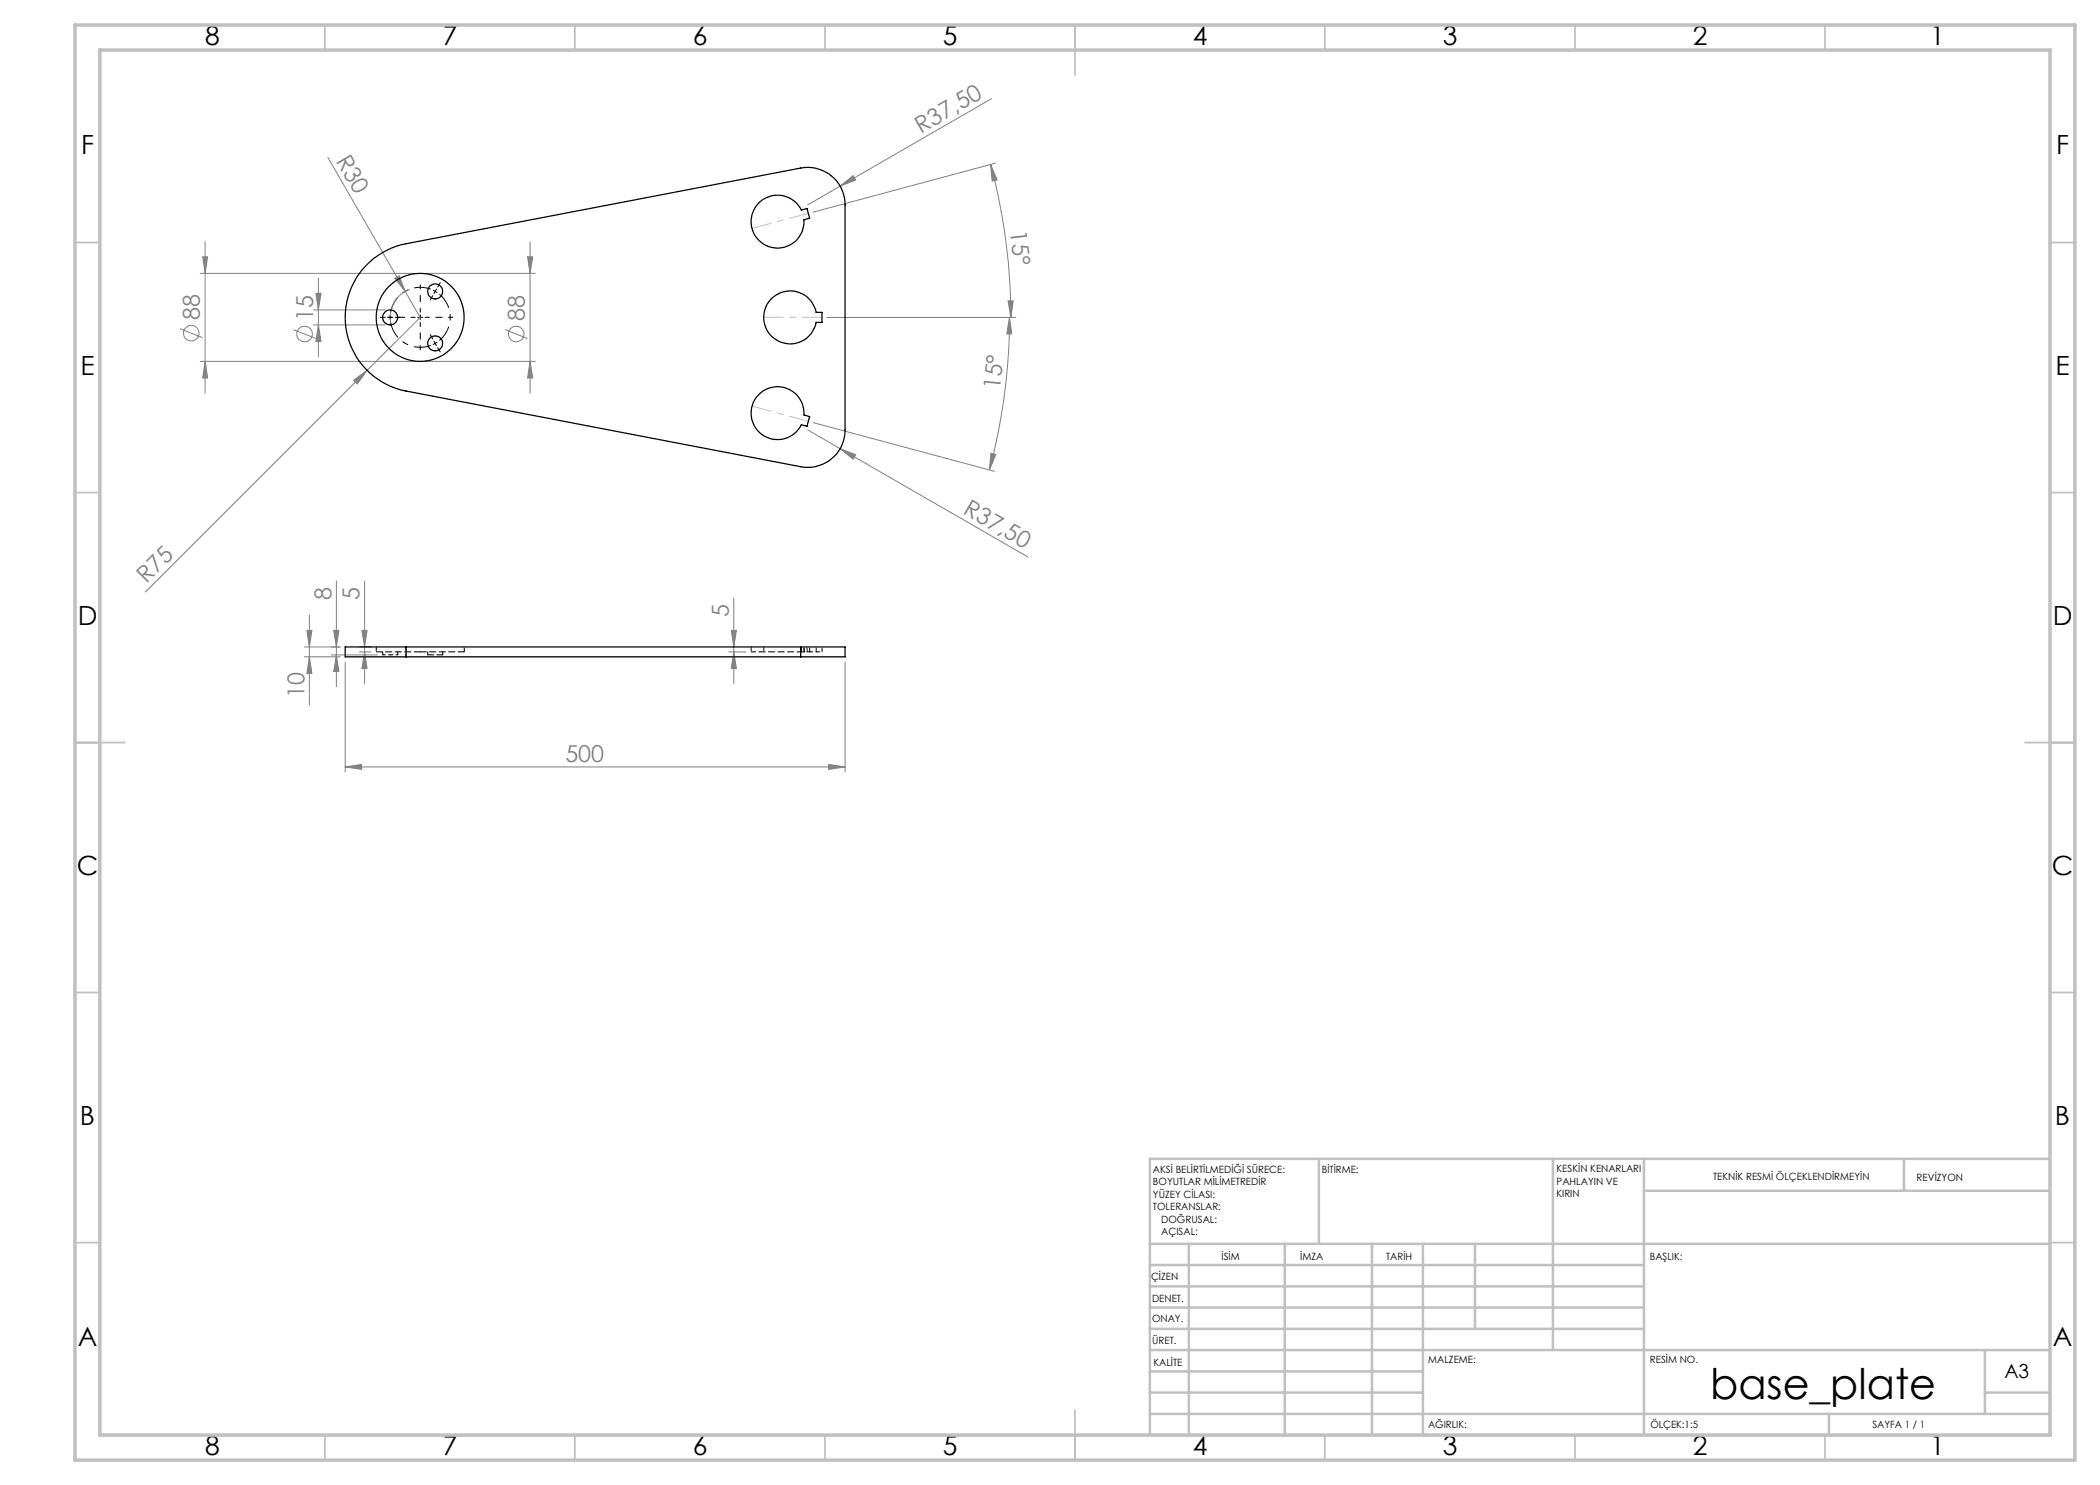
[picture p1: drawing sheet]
<svg xmlns="http://www.w3.org/2000/svg" width="420mm" height="297mm" viewBox="0 0 420 297" stroke-linecap="round" stroke-linejoin="round" font-family="sans-serif">
<g fill="none" stroke="#808080" stroke-width=".2">
<path d="M198.3 19.7l-30.3 17.5M65.6 31.5l18.4 32-54.9 54.9M168 37.2l2.6-2.1 .5 .9zM168 37.2l-6.5 3.8M198.1 32.9l1.3 3.1-1 .2zM198.1 32.9a117.4 117.4 0 0 1 4.1 30.6M199.1 32.6l-36.5 9.8M40 54.7h43M40.5 51.4h1l-.5 3.3zM41 48.3v30.3M63.2 58.7h1l-.5 3.3zM63.7 55.6v15.7"/>
<path d="M79 55.7l.8-.5 1.2 3.1zM81.9 57.9a6 6 0 0 0-3.8 6.6M85 54.7h22M105.5 51.4h1l-.5 3.3zM106 48.3v30.3M36 65.8l4.5 1.7M40 72.3h43M41 72.3l.5 3.3h-1zM58.7 65.9l4.4 1.8M62.7 62h14.3M62.7 65h14.3M63.7 65l.5 3.3h-1z"/>
<path d="M70.7 76.1l2.7-2-2 2.7zM85 72.3h22M101 65.9l4.5 1.8M106 72.3l.5 3.3h-1zM165.4 63.5h37.8M201.6 60.2h1l-.4 3.3zM201.9 63.5l.5 3.3h-1zM201.9 63.5a114.9 114.9 0 0 1-4 30.5M161.5 86l6.5 3.7M162.6 84.5l36.3 9.8M168 89.7l3.1 1.2-.5 .9zM168 89.7l37.6 21.7"/>
<path d="M198.2 90.7l1 .2-1.3 3.1zM67.3 116.2v21.1M72.9 116.2v20.5M146.8 119.6v17.1M60.9 129.4h7.1M60.9 131.4h7.1M61.4 126.1h1l-.5 3.3zM61.9 123v18M61.9 131.4l.5 3.3h-1zM66.3 131h9.2M66.7 126.1h1.1l-.5 3.3zM67.3 131l.5 3.3h-1.1z"/>
<path d="M69 132.4v22M71.9 129.4h2.3M71.9 130.4h2.3M72.4 126.1h1l-.5 3.3zM72.9 130.4l.5 3.3h-1zM145.8 130.4h3.4M146.3 126.1h1l-.5 3.3zM146.8 130.4l.5 3.3h-1zM169 132.4v22M69 153.4l3.3-.5v1zM69 153.4h100M165.7 152.9l3.3 .5-3.3 .5z"/>
<circle cx="38.2" cy="66.6" r="1.56"/>
<circle cx="60.9" cy="66.8" r="1.55"/>
<circle cx="103.3" cy="66.8" r="1.55"/>
</g>
<path d="M87 58.3l-.4-.3M87 58.3l.5 .2M78 63.5l.1 .5M78 63.5l.1-.5" fill="none" stroke="#000" stroke-width=".2" stroke-dasharray="15.2 1.3 1.3 1.3" stroke-linecap="butt"/>
<path d="M86.1 57.8a6 6 0 0 0-8 4.7M78.1 64.5a6 6 0 0 0 8 4.6M87.9 68.1a6 6 0 0 0 0-9.3" fill="none" stroke="#000" stroke-width=".2" stroke-dasharray="15.2 1.3 1.3 1.3" stroke-dashoffset="11.9" stroke-linecap="butt"/>
<path d="M86.8 68.3l.5 .8M87.5 68.4l-.9 .5" fill="none" stroke="#000" stroke-width=".2"/>
<g fill="none" stroke="#000" stroke-width=".2" stroke-dasharray="15.2 1.3 1.3 1.3">
<path d="M86.5 59.1l-.5 .9M87 58.3l.3-.5M87 58.3l-.2 .4M87.5 57.4l.5-.9M77 63.5h-1M78 63.5h-.5M78 63.5h.5M79 63.5h1M84 63.5v-.5M84 63.5h-.5M84 63.5v.5M84 63.5h.5"/>
<path d="M86.5 67.8l-.5-.9M87.5 69.5l.5 .9"/>
</g>
<path d="M83 63.5h-5.5M84 62.5v-5.5M84 64.5v5.5M85 63.5h5.5" fill="none" stroke="#000" stroke-width=".2" stroke-dasharray="15.2 1.3 1.3 1.3" stroke-dashoffset="14.4"/>
<path d="M161.7 42.7l-11.3 3M164.4 63.5h-11.6M161.7 84.3l-11.3-3.1" fill="none" stroke="#c0c0c0" stroke-width=".2" stroke-dasharray="15.2 1.3 1.3 1.3" stroke-dashoffset="11.3"/>
<g fill="none" stroke="#c0c0c0" stroke-width=".35">
<path d="M65 5v5M115 5v5M165 5v5M215 5v10M265 5v5M315 5v5M365 5v5M15 48.5h5M410 48.5h5M15 98.5h5M410 98.5h5M15 148.5h10"/>
<path d="M405 148.5h10M15 198.5h5M410 198.5h5M15 248.5h5M410 248.5h5M65 287v5M115 287v5M165 287v5M215 282v10M265 287v5M315 287v5M365 287v5"/>
</g>
<g fill="none" stroke="#c0c0c0" stroke-width=".5">
<path d="M263.8 231.8v17M310.6 231.8v38.2M328.8 231.8v55.2M328.8 238.2h81.2M380.8 231.8v6.4M410 231.8h-180v55.2M230 248.8h180M230 257.3h98.8M230 253h98.8M237.8 248.8v38.2M257 248.8v38.2M274.4 248.8v38.2"/>
<path d="M284.6 248.8v38.2M295 248.8v17M230 265.8h98.8M230 261.5h98.8M230 278.5h54.6M230 274.3h54.6M230 270h180M397 278.5h13M397 270v12.8M230 282.8h180M365.8 282.8v4.2"/>
</g>
<path d="M15 5h400v287h-400zM20 10h390v277h-390z" fill="none" stroke="#c0c0c0" stroke-width=".7"/>
<g fill="#808080">
<path d="M79 55.7l.8-.5 1.2 3.1z"/>
<path d="M168 37.2l2.6-2.1 .5 .9z"/>
<path d="M70.7 76.1l2.7-2-2 2.7z"/>
<path d="M168 89.7l3.1 1.2-.5 .9z"/>
<path d="M201.6 60.2h1l-.4 3.3zM198.1 32.9l1.3 3.1-1 .2z"/>
<path d="M198.2 90.7l1 .2-1.3 3.1zM201.9 63.5l.5 3.3h-1z"/>
<path d="M69 153.4l3.3-.5v1zM165.7 152.9l3.3 .5-3.3 .5z"/>
<path d="M67.3 131l.5 3.3h-1.1zM66.7 126.1h1.1l-.5 3.3zM146.8 130.4l.5 3.3h-1zM146.3 126.1h1l-.5 3.3z"/>
<path d="M40.5 51.4h1l-.5 3.3zM41 72.3l.5 3.3h-1zM63.2 58.7h1l-.5 3.3zM63.7 65l.5 3.3h-1zM105.5 51.4h1l-.5 3.3zM106 72.3l.5 3.3h-1zM61.4 126.1h1l-.5 3.3zM61.9 131.4l.5 3.3h-1zM72.4 126.1h1l-.5 3.3zM72.9 130.4l.5 3.3h-1z"/>
</g>
<g fill="none" stroke="#000" stroke-width=".25">
<path d="M73.2 53.2a14.9 14.9 0 0 1 8-4.4l78.9-15.2a7.5 7.5 0 0 1 8.9 7.4v45a7.5 7.5 0 0 1-8.9 7.3l-78.9-15.1a15 15 0 0 1-8-25zM151.6 40.8a5.3 5.3 0 0 1 8.7 1.2l1.1-.3 .5 1.9-1.1 .4a5.3 5.3 0 0 1-7 5.3 5.3 5.3 0 0 1-2.2-8.5zM154.2 59.9a5.3 5.3 0 0 1 5.3-1.5 5.3 5.3 0 0 1 3.7 4.1h1.2v2h-1.2a5.3 5.3 0 0 1-7.6 3.7 5.3 5.3 0 0 1-1.4-8.3zM151.8 78.9a5.3 5.3 0 0 1 5.9-1.1 5.3 5.3 0 0 1 3.1 5.2l1.1 .3-.5 2-1.1-.4a5.3 5.3 0 0 1-7.9 2.1 5.3 5.3 0 0 1-.6-8.1zM81.2 129.4h-12.2v2h12.2M81.2 129.4v2M81.2 131.4h78.9M81.2 129.4h78.9M160.1 129.4h8.9v2h-8.9M160.1 129.4v2"/>
<circle cx="87" cy="58.3" r="1.5"/>
<circle cx="78" cy="63.5" r="1.5"/>
<circle cx="84" cy="63.5" r="8.8"/>
<circle cx="87" cy="68.7" r="1.49"/>
</g>
<path d="M75.2 129.4v1M92.8 130.4v-1M150.2 129.4v1M152.8 129.4v1M160.3 130.4v-1M160.8 130.4v-1M161.4 130.4v-1M161.9 130.4v-1M163.2 130.4v-1M164.4 130.4v-1" fill="none" stroke="#000" stroke-width=".2" stroke-dasharray="1.3 .6" stroke-dashoffset=".5"/>
<path d="M160.3 130.4h-10.1" fill="none" stroke="#000" stroke-width=".2" stroke-dasharray="1.3 .6" stroke-dashoffset=".4"/>
<path d="M81.2 131.4v-2M160.1 131.4v-2M160.3 130.4h1.1M163.2 130.4h1.2" fill="none" stroke="#000" stroke-width=".2" stroke-dasharray="1.3 .6" stroke-dashoffset=".6"/>
<path d="M75.2 130.4h8.8M76.5 130.4v.6M79.5 131v-.6M84 130.4h8.8M85.5 130.4v.6M88.5 131v-.6M161.4 130.4h.5" fill="none" stroke="#000" stroke-width=".2" stroke-dasharray="1.3 .6"/>
<path d="M85.5 131h3" fill="none" stroke="#000" stroke-width=".2" stroke-dasharray="1.3 .6" stroke-dashoffset=".1"/>
<path d="M161.9 130.4h1.3" fill="none" stroke="#000" stroke-width=".2" stroke-dasharray="1.3 .6" stroke-dashoffset=".7"/>
<path d="M76.5 131h1.5M78 131h1.5" fill="none" stroke="#000" stroke-width=".2" stroke-dasharray="1.3 .6" stroke-dashoffset=".8"/>
<text font-size="8.5" x="342" y="279.7">base_plate</text>
<g font-size="5.3">
<text x="41" y="9">8</text>
<text x="88.5" y="9">7</text>
<text x="138.5" y="9">6</text>
<text x="188.5" y="9">5</text>
<text x="238.5" y="9">4</text>
<text x="288.5" y="9">3</text>
<text x="338.5" y="9">2</text>
<text x="386" y="9">1</text>
<text x="16.2" y="30.8">F</text>
<text x="411.2" y="30.8">F</text>
<text x="16.1" y="75">E</text>
<text x="411.1" y="75">E</text>
<text x="15.5" y="125">D</text>
<text x="410.5" y="125">D</text>
<text x="15.4" y="175">C</text>
<text x="410.4" y="175">C</text>
<text x="16" y="225">B</text>
<text x="411" y="225">B</text>
<text x="15.5" y="269.3">A</text>
<text x="410.5" y="269.3">A</text>
<text x="41" y="291">8</text>
<text x="88.5" y="291">7</text>
<text x="138.5" y="291">6</text>
<text x="188.5" y="291">5</text>
<text x="238.5" y="291">4</text>
<text x="288.5" y="291">3</text>
<text x="338.5" y="291">2</text>
<text x="386" y="291">1</text>
</g>
<g font-size="4.7" fill="#808080">
<text x="184.2" y="26.7" transform="rotate(-30 184.2 26.7)">R37,50</text>
<text x="67.1" y="32.1" transform="rotate(60 67.1 32.1)">R30</text>
<text x="202" y="46.2" transform="rotate(83 202 46.2)">15°</text>
<text x="40" y="64.1" transform="rotate(-90 40 64.1)">88</text>
<text x="62.6" y="64.2" transform="rotate(-90 62.6 64.2)">15</text>
<text x="105" y="64.2" transform="rotate(-90 105 64.2)">88</text>
<text x="200" y="78.1" transform="rotate(-85 200 78.1)">15°</text>
<text x="192.5" y="102.6" transform="rotate(30 192.5 102.6)">R37,50</text>
<text x="29.3" y="116.8" transform="rotate(-45 29.3 116.8)">R75</text>
<text x="66.3" y="120.1" transform="rotate(-90 66.3 120.1)">8</text>
<text x="71.9" y="120.1" transform="rotate(-90 71.9 120.1)">5</text>
<text x="145.8" y="123.4" transform="rotate(-90 145.8 123.4)">5</text>
<text x="60.9" y="139.7" transform="rotate(-90 60.9 139.7)">10</text>
<text x="113.1" y="152.4">500</text>
</g>
<text font-size="3.9" x="400.9" y="275.5">A3</text>
<g font-size="2">
<text x="230.6" y="234.6">AKSİ BELİRTİLMEDİĞİ SÜRECE:</text>
<text x="230.6" y="237.1">BOYUTLAR MİLİMETREDİR</text>
<text x="230.6" y="239.6">YÜZEY CİLASI:</text>
<text x="264.4" y="234.6">BİTİRME:</text>
<text x="311.3" y="234.5">KESKİN KENARLARI</text>
<text x="311.3" y="237">PAHLAYIN VE</text>
<text x="311.3" y="239.5">KIRIN</text>
<text x="342.6" y="236">TEKNİK RESMİ ÖLÇEKLENDİRMEYİN</text>
<text x="383.3" y="236.2">REVİZYON</text>
<text x="230.6" y="242.1">TOLERANSLAR:</text>
<text x="232.2" y="244.6">DOĞRUSAL:</text>
<text x="232.2" y="247.1">AÇISAL:</text>
<text x="244.3" y="252">İSİM</text>
<text x="260" y="251.9">İMZA</text>
<text x="277.2" y="251.9">TARİH</text>
<text x="330" y="251.9">BAŞLIK:</text>
<text x="230.2" y="256.1">ÇİZEN</text>
<text x="230.4" y="260.3">DENET.</text>
<text x="230.4" y="264.4">ONAY.</text>
<text x="230.5" y="268.8">ÜRET.</text>
<text x="230.7" y="273.1">KALİTE</text>
<text x="285.7" y="272.5">MALZEME:</text>
<text x="330" y="272.5">RESİM NO.</text>
<text x="285.6" y="285.5">AĞIRLIK:</text>
<text x="330.1" y="285.6">ÖLÇEK:1:5</text>
<text x="374.5" y="285.6">SAYFA 1 / 1</text>
</g>
</svg>
